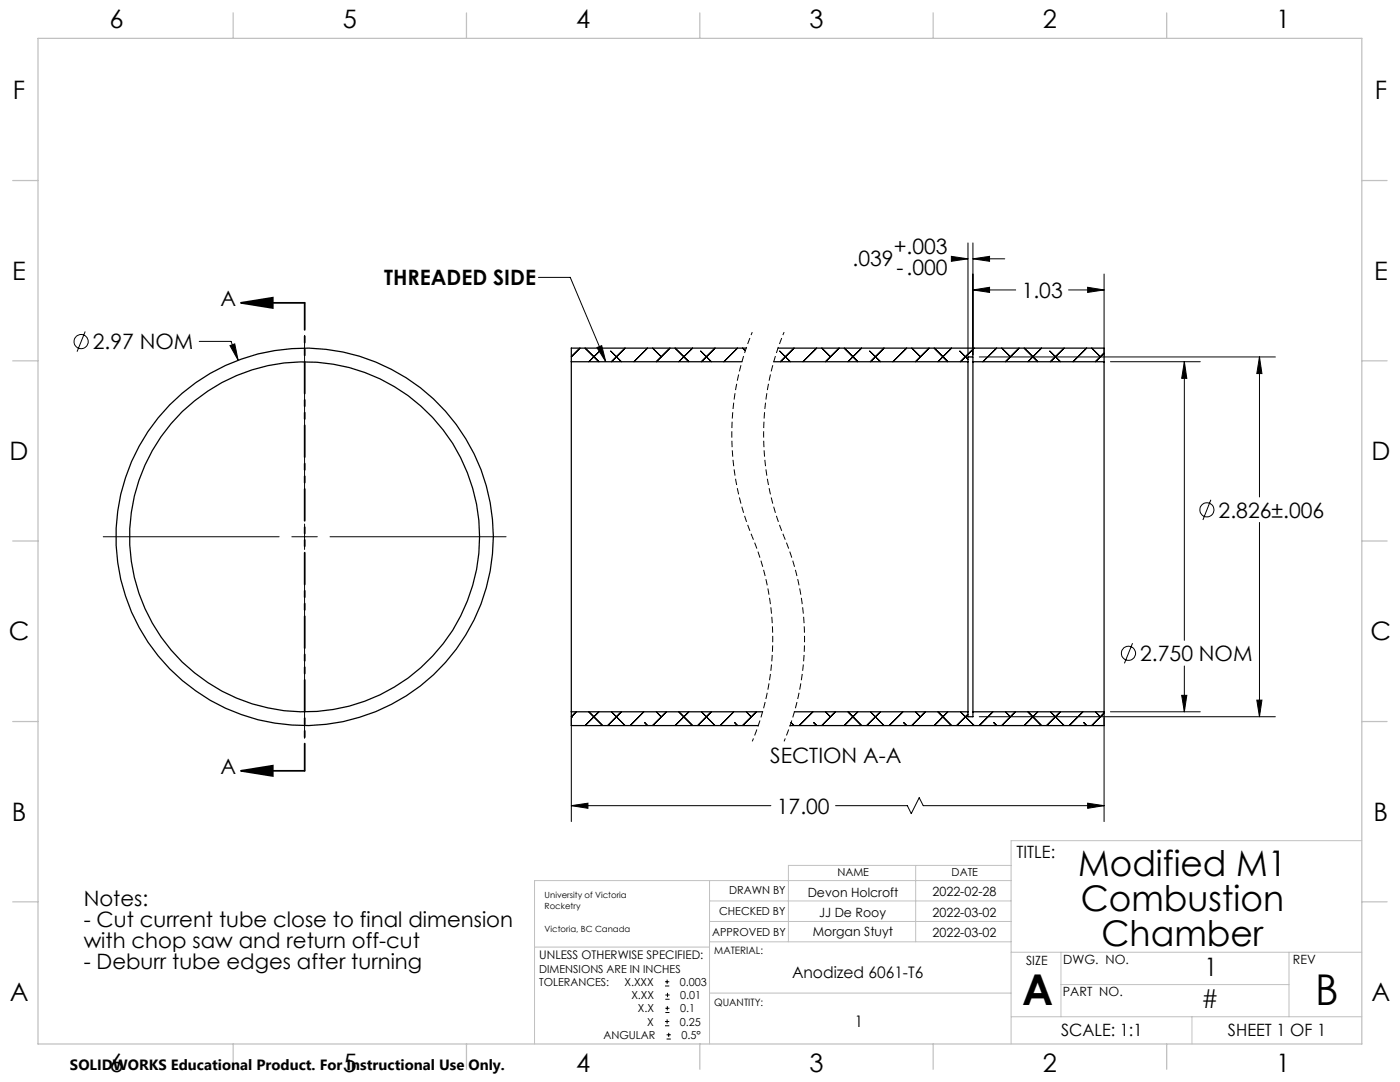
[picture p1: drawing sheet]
<svg xmlns="http://www.w3.org/2000/svg" width="279mm" height="216mm" viewBox="0 0 279 216" stroke-linecap="round" stroke-linejoin="round" font-family="sans-serif">
<g fill="none" stroke="#000" stroke-width=".2">
<path d="M107.5 55.4h6.3l7.1 16.8M189.9 51.2l3.3 .4-3.3 .5zM190.3 51.6h2.9M193.2 48.5v22.4M194.2 57.9l3.3-.6v1zM194.2 51.6l3.3-.4v.9zM194.2 48.5v22.4M194.2 57.9h8.5M194.2 51.6h6.3M213.3 57.9h7M217.1 57.3l3.2 .6-3.2 .4zM220.3 54.7v16.2"/>
<path d="M17 66.1l-1.6 4.1M39.8 68.1h6.3l1.4 3.8M45.9 69l.9-.4 .7 3.3zM60.8 66.9v35.1M115.7 69.5l-1.7 1.7M116.8 69.5l2.7 2.7M119.1 69.4l1-.4 .8 3.2zM119.5 70.2l-2 2M121.9 70.1l2.1 2.1M124.7 69.5l-2.7 2.7M129.2 69.5l-2.7 2.7M130.2 69.5l1.8 1.7"/>
<path d="M133.7 69.5l-2.7 2.7M134.7 69.5l2.8 2.7M138.2 69.5l-2.7 2.7M139.8 70.1l2.2 2.1M142.7 69.5l-2.7 2.7M147.2 69.5l-2.7 2.7M148.2 69.5l.5 .5M155.6 70.1l2.1 2.1M158.5 69.5l-2.7 2.7M163 69.5l-2.8 2.7M164 69.5l1.7 1.7M167.5 69.5l-2.8 2.7"/>
<path d="M168.5 69.5l2.7 2.7M171.9 69.5l-2.7 2.7M173.6 70.1l2.1 2.1M176.4 69.5l-2.7 2.7M180.9 69.5l-2.7 2.7M182 69.5l1.7 1.7M185.4 69.5l-2.7 2.7M186.4 69.5l2.8 2.7M189.9 69.5l-2.7 2.7M191.6 70.1l1.6 1.6M194.4 69.5l-2.7 2.7M195.4 71.2h59.1"/>
<path d="M198.9 69.5l-2.8 2.7M199.9 69.5l1.7 1.7M203.4 69.5l-2.7 2.7M204.4 69.5l2.7 2.7M207.9 69.5l-2.8 2.7M209.5 70.1l2.1 2.1M212.4 69.5l-2.8 2.7M216.9 69.5l-2.8 2.7M217.9 69.5l1.7 1.7M220.3 70.4l-1.7 1.8M221.6 72.2h17.9M236.4 72.2l.5 3.3h-1.1z"/>
<path d="M236.4 72.2v55.6M251.4 71.2l.4 3.3h-1zM251.4 71.2v28M241.7 99.7l-1.6 4.1M20.6 107.1h35.1M58.2 107.1h5.1M60.8 104.6v5M60.8 112.2v35.1M65.9 107.1h35.1M251.4 104.2v38.8M226 128.3l-1.6 4.1M235.8 138.7h1.1l-.5 3.3z"/>
<path d="M236.4 132.9v9.1M250.8 139.7h1l-.4 3.3zM114 143.3v20.6M114 143.1h.1M115 142l-1 1.1M117.5 142l2.8 2.8M119.5 142l-2.7 2.8M122 142l2.7 2.8M124 142l-2.7 2.8M128.5 142l-2.7 2.8M128.6 144.1l.6 .7M131 142l1 1.1"/>
<path d="M133 142l-2.8 2.8M135.5 142l2.7 2.8M137.5 142l-2.8 2.8M140 142l2.7 2.8M142 142l-2.8 2.8M146.4 142l-2.7 2.8M146.6 144.1l.6 .7M148.9 142l1 1.1M151 142l-2.8 2.8M157.9 144.2l.6 .6M162.2 142l-2.7 2.8M162.3 144.1l.7 .7"/>
<path d="M164.7 142l1 1.1M166.7 142l-2.7 2.8M169.2 142l2.7 2.8M171.2 142l-2.7 2.8M173.7 142l2.7 2.8M175.7 142l-2.7 2.8M180.2 142l-2.8 2.8M180.3 144.1l.6 .7M182.7 142l1 1.1M184.7 142l-2.7 2.8M187.2 142l2.7 2.8M189.2 142l-2.8 2.8"/>
<path d="M191.7 142l2.7 2.8M193.2 142.5l-2.3 2.3M195.4 143h59.1M198.2 142l-2.8 2.8M198.3 144.1l.6 .7M200.7 142l.9 1.1M202.6 142l-2.7 2.8M205.1 142l2.8 2.8M207.1 142l-2.7 2.8M209.6 142l2.8 2.8M211.6 142l-2.7 2.8M216.1 142l-2.7 2.8"/>
<path d="M216.3 144.1l.6 .7M218.6 142l1 1.1M220.3 143.3v20.6M220.3 142.3l-2.4 2.5M221.6 142h17.9M114 160.8l3.3-.5v1zM114 160.8h39.8M166.8 160.8h14.3l.8 1.5 1.5-3.1 .9 1.6h36M217.1 160.3l3.2 .5-3.2 .5zM132.7 196.7h.9M132.7 195.9h.9M132.8 199.4h.8"/>
<path d="M132.8 198.5h.8M133.1 195.5v.8M133.2 198.1v.9M132.7 204.7h.9M132.7 203.8h.9M132.8 202h.8M132.8 201.2h.8M133 207.3h.9M133 206.5h.9M133.1 203.4v.9M133.2 200.8v.8M133.5 206.1v.8"/>
<circle cx="16.2" cy="68.2" r="1.41"/>
<circle cx="240.9" cy="101.7" r="1.42"/>
<circle cx="225.2" cy="130.4" r="1.41"/>
</g>
<path d="M150.1 66.3a53.1 53.1 0 0 0 0 40.8M156.5 66.3a53.1 53.1 0 0 0 0 40.8M150.1 107.1a53.1 53.1 0 0 1 0 40.8M156.5 107.1a53.1 53.1 0 0 1 0 40.8" fill="none" stroke="#000" stroke-width=".2" stroke-dasharray="1.3 .6" stroke-dashoffset=".6" stroke-linecap="butt"/>
<path d="M48.1 60.4l6.3-1v2.1zM48.1 60.4h12.7M48.1 153.8l6.3-1v2zM48.1 153.8h12.7" fill="none" stroke="#000" stroke-width=".35"/>
<path d="M60.8 60.4v93.4" fill="none" stroke="#000" stroke-width=".35" stroke-dasharray="6.3 1.3 1.3 1.3 1.3 1.3" stroke-dashoffset=".9"/>
<g fill="none" stroke="#c0c0c0" stroke-width=".2">
<path d="M141.6 175.7v32.6M141.6 179.8h60.2M182.7 172.7v15.2M201.8 175.7h-95.1v32.6M201.8 172.7h-44.5v15.2M271.8 167.7h-70v40.6M106.7 189h34.9M141.6 183.9h60.2M141.6 187.9h60.2M141.6 198.2h60.2M201.8 190h70M211.7 190v12.9"/>
<path d="M211.7 196.5h45.5M257.2 190v12.9M201.8 202.9h70M237.9 202.9v5.4"/>
</g>
<g fill="none" stroke="#c0c0c0" stroke-width=".25">
<path d="M7.6 7.7h264.2v200.6h-264.2zM46.5 2.6v5.1M93.1 2.6v5.1M139.7 2.6v5.1M186.2 2.6v5.1M232.8 2.6v5.1M2.5 36h5.1M271.8 36h5M2.5 72h5.1M271.8 72h5M2.5 108h5.1M271.7 108h5.1"/>
<path d="M2.5 144h5.1M271.8 144h5M2.5 180h5.1M271.8 180h5M46.5 208.3v5.1M93.1 208.3v5.1M139.7 208.3v5.1M186.2 208.3v5.1M232.8 208.3v5.1"/>
</g>
<g fill="#000">
<path d="M119.1 69.4l1-.4 .8 3.2z"/>
<path d="M45.9 69l1.6 2.9-.7-3.3zM114 160.8l3.3-.5v1zM217.1 160.3l3.2 .5-3.2 .5zM236.4 72.2l.5 3.3h-1.1zM235.8 138.7h1.1l-.5 3.3zM251.4 71.2l.4 3.3h-1zM250.8 139.7h1l-.4 3.3zM217.1 57.3l3.2 .6-3.2 .4zM194.2 57.9l3.3-.6v1zM194.2 51.6l3.3-.4v.9zM189.9 51.2l3.3 .4-3.3 .5z"/>
<path d="M48.1 60.4l6.3-1v2.1zM48.1 153.8l6.3-1v2z"/>
</g>
<g fill="none" stroke="#000" stroke-width=".25">
<path d="M114 72.2v69.8M114 72.2h34.1M148.9 69.5h-34.9v2.7M154.4 72.2h38.8M155.3 69.5h65v2.7M193.2 72.2v69.8M193.2 72.2v-1h1v1M194.2 72.2v69.8M194.2 72.2h26.1M220.3 72.2v69.8M114 142v2.8h37.3M114 142h38.2"/>
<path d="M158.5 142h34.7M193.2 142v1h1v-1M194.2 142h26.1M220.3 142v2.8h-62.6"/>
<circle cx="60.8" cy="107.1" r="34.9"/>
<circle cx="60.8" cy="107.1" r="37.7"/>
</g>
<g font-size="8.5">
<text x="204" y="200.6">A</text>
<text x="262.5" y="200.5">B</text>
</g>
<g font-size="7.1">
<text x="215.2" y="174.7">Modified M1</text>
<text x="215.7" y="181.8">Combustion</text>
<text x="219.8" y="188.8">Chamber</text>
</g>
<g font-size="5.1">
<text x="21.9" y="5.6">6</text>
<text x="68.4" y="5.6">5</text>
<text x="115" y="5.6">4</text>
<text x="161.6" y="5.6">3</text>
<text x="208.1" y="5.6">2</text>
<text x="254.7" y="5.6">1</text>
<text x="2.6" y="19.8">F</text>
<text x="274.4" y="19.8">F</text>
<text x="2.4" y="55.8">E</text>
<text x="274.2" y="55.8">E</text>
<text x="1.9" y="91.8">D</text>
<text x="273.7" y="91.8">D</text>
<text x="1.7" y="127.8">C</text>
<text x="273.5" y="127.8">C</text>
<text x="2.4" y="163.8">B</text>
<text x="274.1" y="163.8">B</text>
<text x="240.4" y="194.7">1</text>
<text x="1.9" y="199.7">A</text>
<text x="239.7" y="201.1">#</text>
<text x="273.7" y="199.7">A</text>
<text x="21.9" y="213.9">6</text>
<text x="68.4" y="213.9">5</text>
<text x="115" y="213.9">4</text>
<text x="161.6" y="213.9">3</text>
<text x="208.1" y="213.9">2</text>
<text x="254.7" y="213.9">1</text>
</g>
<g font-size="4.2">
<text x="170.2" y="53">.039</text>
<text x="178.4" y="50.7">+.003</text>
<text x="76.7" y="56.9">THREADED SIDE</text>
<text x="178.9" y="54.8">-.000</text>
<text x="203.9" y="59.4">1.03</text>
<text x="44" y="61.2">A</text>
<text x="18.5" y="69.7">2.97 NOM</text>
<text x="243.2" y="103.3">2.826±.006</text>
<text x="227.6" y="131.9">2.750 NOM</text>
<text x="44" y="154.5">A</text>
<text x="153.7" y="152.2">SECTION A-A</text>
<text x="155" y="162.4">17.00</text>
<text x="16.7" y="180.8">Notes:</text>
<text x="16.7" y="184.9">- Cut current tube close to final dimension</text>
<text x="16.7" y="189.1">with chop saw and return off-cut</text>
<text x="16.7" y="193.3">- Deburr tube edges after turning</text>
</g>
<g font-size="3.4">
<text x="202.9" y="171.1">TITLE:</text>
<text x="211.8" y="206.7">SCALE: 1:1</text>
<text x="245.1" y="206.7">SHEET 1 OF 1</text>
</g>
<g font-size="3.2">
<text x="158.1" y="195.1">Anodized 6061-T6</text>
<text x="170.6" y="205">1</text>
</g>
<text font-size="3" x="14" y="213.5">SOLIDWORKS Educational Product. For Instructional Use Only.</text>
<g font-size="2.5">
<text x="161.2" y="178.9">Devon Holcroft</text>
<text x="186.1" y="178.8">2022-02-28</text>
<text x="163.5" y="182.9">JJ De Rooy</text>
<text x="186.1" y="182.9">2022-03-02</text>
<text x="162.2" y="186.8">Morgan Stuyt</text>
<text x="186.1" y="187">2022-03-02</text>
<text x="204.8" y="192.5">SIZE</text>
<text x="212.2" y="192.3">DWG. NO.</text>
<text x="258" y="192.3">REV</text>
<text x="212.1" y="198.7">PART NO.</text>
</g>
<text font-size="2.4" x="107.6" y="191.4">UNLESS OTHERWISE SPECIFIED:</text>
<g font-size="2.2">
<text x="145.5" y="178.4">DRAWN BY</text>
<text x="167.1" y="174.8">NAME</text>
<text x="189.9" y="174.8">DATE</text>
<text x="143.5" y="182.5">CHECKED BY</text>
<text x="142.1" y="186.7">APPROVED BY</text>
<text x="107.6" y="194.1">DIMENSIONS ARE IN INCHES</text>
<text x="107.6" y="196.7">TOLERANCES:</text>
<text x="124.6" y="196.7">X.XXX</text>
<text x="135.7" y="196.7">0.003</text>
<text x="126" y="199.4">X.XX</text>
<text x="127.3" y="202">X.X</text>
<text x="135.7" y="202">0.1</text>
<text x="135.7" y="199.4">0.01</text>
<text x="120.4" y="207.3">ANGULAR</text>
<text x="129.1" y="204.7">X</text>
<text x="135.7" y="204.7">0.25</text>
<text x="136" y="207.3">0.5°</text>
</g>
<g font-size="2">
<text x="142.5" y="190.4">MATERIAL:</text>
<text x="142.5" y="200.7">QUANTITY:</text>
</g>
<g font-size="1.7">
<text x="108.7" y="179.1">University of Victoria</text>
<text x="108.7" y="181.4">Rocketry</text>
<text x="108.7" y="186">Victoria, BC Canada</text>
</g>
</svg>
